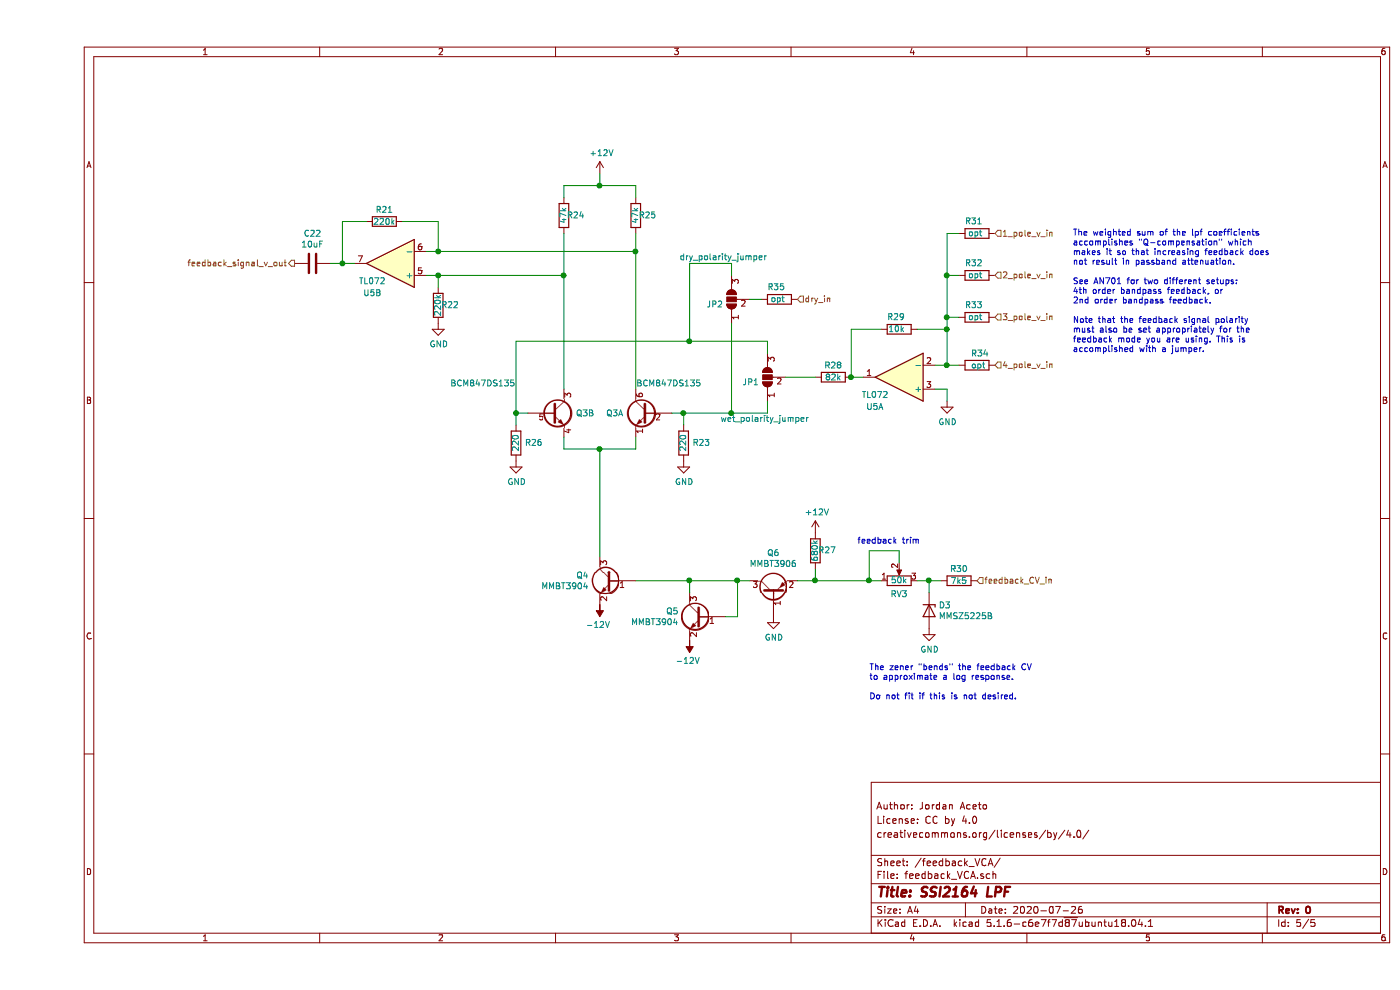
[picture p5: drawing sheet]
EESchema Schematic File Version 4
EELAYER 30 0
EELAYER END
$Descr A4 11693 8268
encoding utf-8
Sheet 5 5
Title "SSI2164 LPF"
Date "2020-07-26"
Rev "0"
Comp ""
Comment1 "creativecommons.org/licenses/by/4.0/"
Comment2 "License: CC by 4.0"
Comment3 "Author: Jordan Aceto"
Comment4 ""
$EndDescr
$Comp
L power:GND #PWR?
U 1 1
P 7600 3350
AR Path="/5EE91CC9/5F0C08F3" Ref="#PWR?"  Part="1" 
AR Path="/5F0C08F3" Ref="#PWR?"  Part="1" 
AR Path="/5F0B7B01/5F0C08F3" Ref="#PWR0132"  Part="1" 
F 0 "#PWR0132" H 7600 3100 50  0001 C CNN
F 1 "GND" H 7605 3177 50  0000 C CNN
F 2 "" H 7600 3350 50  0001 C CNN
F 3 "" H 7600 3350 50  0001 C CNN
	1    7600 3350
	1    0    0    -1  
$EndComp
Wire Wire Line
	7600 3350 7600 3250
Wire Wire Line
	7600 3250 7500 3250
Wire Wire Line
	6900 3150 6800 3150
Wire Wire Line
	7700 3050 7600 3050
Wire Wire Line
	7600 2650 7600 2750
Connection ~ 7600 3050
Wire Wire Line
	7600 3050 7500 3050
Connection ~ 7600 2750
Wire Wire Line
	7600 2750 7600 3050
Wire Wire Line
	7350 2750 7600 2750
Wire Wire Line
	7050 2750 6800 2750
Wire Wire Line
	6800 2750 6800 3150
$Comp
L Amplifier_Operational:TL072 U?
U 1 1
P 7200 3150
AR Path="/5EE91CC9/5F0C0920" Ref="U?"  Part="1" 
AR Path="/5F0C0920" Ref="U?"  Part="1" 
AR Path="/5F0B7B01/5F0C0920" Ref="U5"  Part="1" 
F 0 "U5" H 7400 3400 50  0000 C CNN
F 1 "TL072" H 7400 3300 50  0000 C CNN
F 2 "Package_SO:SOIC-8_3.9x4.9mm_P1.27mm" H 7200 3150 50  0001 C CNN
F 3 "http://www.ti.com/lit/ds/symlink/tl071.pdf" H 7200 3150 50  0001 C CNN
	1    7200 3150
	-1   0    0    1   
$EndComp
Wire Wire Line
	7700 2650 7600 2650
Wire Wire Line
	7700 2300 7600 2300
Wire Wire Line
	7600 2300 7600 2650
Connection ~ 7600 2650
Text HLabel 8000 2300 2    50   Input ~ 0
2_pole_v_in
Text HLabel 8000 2650 2    50   Input ~ 0
3_pole_v_in
Text HLabel 8000 3050 2    50   Input ~ 0
4_pole_v_in
$Comp
L Amplifier_Operational:TL072 U5
U 2 1
P 2950 2200
F 0 "U5" H 3100 2450 50  0000 C CNN
F 1 "TL072" H 3100 2350 50  0000 C CNN
F 2 "Package_SO:SOIC-8_3.9x4.9mm_P1.27mm" H 2950 2200 50  0001 C CNN
F 3 "http://www.ti.com/lit/ds/symlink/tl071.pdf" H 2950 2200 50  0001 C CNN
	2    2950 2200
	-1   0    0    1   
$EndComp
$Comp
L Device:R R21
U 1 1
P 2900 1850
F 0 "R21" V 2800 1850 50  0000 C CNN
F 1 "220k" V 2900 1850 50  0000 C CNN
F 2 "Resistor_SMD:R_0805_2012Metric_Pad1.15x1.40mm_HandSolder" V 2830 1850 50  0001 C CNN
F 3 "~" H 2900 1850 50  0001 C CNN
	1    2900 1850
	0    1    1    0   
$EndComp
Wire Wire Line
	2750 1850 2550 1850
Wire Wire Line
	2550 1850 2550 2200
Wire Wire Line
	2550 2200 2650 2200
Wire Wire Line
	3250 2100 3350 2100
Wire Wire Line
	3350 2100 3350 1850
Wire Wire Line
	3350 1850 3050 1850
$Comp
L Device:R R22
U 1 1
P 3350 2550
F 0 "R22" H 3250 2550 50  0000 C CNN
F 1 "220k" V 3350 2550 50  0000 C CNN
F 2 "Resistor_SMD:R_0805_2012Metric_Pad1.15x1.40mm_HandSolder" V 3280 2550 50  0001 C CNN
F 3 "~" H 3350 2550 50  0001 C CNN
	1    3350 2550
	-1   0    0    1   
$EndComp
Wire Wire Line
	3350 2400 3350 2300
Wire Wire Line
	3350 2300 3250 2300
$Comp
L power:GND #PWR0133
U 1 1
P 3350 2700
F 0 "#PWR0133" H 3350 2450 50  0001 C CNN
F 1 "GND" H 3355 2527 50  0000 C CNN
F 2 "" H 3350 2700 50  0001 C CNN
F 3 "" H 3350 2700 50  0001 C CNN
	1    3350 2700
	1    0    0    -1  
$EndComp
$Comp
L Device:R R?
U 1 1
P 7200 2750
AR Path="/5EE91CC9/5F0E3586" Ref="R?"  Part="1" 
AR Path="/5F0E3586" Ref="R?"  Part="1" 
AR Path="/5F0B7B01/5F0E3586" Ref="R29"  Part="1" 
F 0 "R29" V 7300 2700 50  0000 L CNN
F 1 "10k" V 7200 2700 50  0000 L CNN
F 2 "Resistor_SMD:R_0805_2012Metric_Pad1.15x1.40mm_HandSolder" V 7130 2750 50  0001 C CNN
F 3 "~" H 7200 2750 50  0001 C CNN
	1    7200 2750
	0    -1   -1   0   
$EndComp
$Comp
L Device:R R24
U 1 1
P 4400 1800
F 0 "R24" H 4300 1800 50  0000 C CNN
F 1 "47k" V 4400 1800 50  0000 C CNN
F 2 "Resistor_SMD:R_0805_2012Metric_Pad1.15x1.40mm_HandSolder" V 4330 1800 50  0001 C CNN
F 3 "~" H 4400 1800 50  0001 C CNN
	1    4400 1800
	-1   0    0    1   
$EndComp
$Comp
L Device:R R25
U 1 1
P 5000 1800
F 0 "R25" H 4900 1800 50  0000 C CNN
F 1 "47k" V 5000 1800 50  0000 C CNN
F 2 "Resistor_SMD:R_0805_2012Metric_Pad1.15x1.40mm_HandSolder" V 4930 1800 50  0001 C CNN
F 3 "~" H 5000 1800 50  0001 C CNN
	1    5000 1800
	-1   0    0    1   
$EndComp
$Comp
L Device:R R23
U 1 1
P 5400 3700
F 0 "R23" H 5250 3700 50  0000 C CNN
F 1 "220" V 5400 3700 50  0000 C CNN
F 2 "Resistor_SMD:R_0805_2012Metric_Pad1.15x1.40mm_HandSolder" V 5330 3700 50  0001 C CNN
F 3 "~" H 5400 3700 50  0001 C CNN
	1    5400 3700
	-1   0    0    1   
$EndComp
$Comp
L power:GND #PWR0134
U 1 1
P 4000 3850
F 0 "#PWR0134" H 4000 3600 50  0001 C CNN
F 1 "GND" H 4005 3677 50  0000 C CNN
F 2 "" H 4000 3850 50  0001 C CNN
F 3 "" H 4000 3850 50  0001 C CNN
	1    4000 3850
	1    0    0    -1  
$EndComp
$Comp
L Device:R R26
U 1 1
P 4000 3700
F 0 "R26" H 3850 3700 50  0000 C CNN
F 1 "220" V 4000 3700 50  0000 C CNN
F 2 "Resistor_SMD:R_0805_2012Metric_Pad1.15x1.40mm_HandSolder" V 3930 3700 50  0001 C CNN
F 3 "~" H 4000 3700 50  0001 C CNN
	1    4000 3700
	-1   0    0    1   
$EndComp
$Comp
L power:GND #PWR0135
U 1 1
P 5400 3850
F 0 "#PWR0135" H 5400 3600 50  0001 C CNN
F 1 "GND" H 5405 3677 50  0000 C CNN
F 2 "" H 5400 3850 50  0001 C CNN
F 3 "" H 5400 3850 50  0001 C CNN
	1    5400 3850
	1    0    0    -1  
$EndComp
$Comp
L Device:R R28
U 1 1
P 6650 3150
F 0 "R28" V 6550 3150 50  0000 C CNN
F 1 "82k" V 6650 3150 50  0000 C CNN
F 2 "Resistor_SMD:R_0805_2012Metric_Pad1.15x1.40mm_HandSolder" V 6580 3150 50  0001 C CNN
F 3 "~" H 6650 3150 50  0001 C CNN
	1    6650 3150
	0    1    1    0   
$EndComp
$Comp
L power:-12V #PWR0136
U 1 1
P 4700 5050
F 0 "#PWR0136" H 4700 5150 50  0001 C CNN
F 1 "-12V" H 4715 5223 50  0000 C CNN
F 2 "" H 4700 5050 50  0001 C CNN
F 3 "" H 4700 5050 50  0001 C CNN
	1    4700 5050
	-1   0    0    1   
$EndComp
$Comp
L power:-12V #PWR0137
U 1 1
P 5450 5350
F 0 "#PWR0137" H 5450 5450 50  0001 C CNN
F 1 "-12V" H 5465 5523 50  0000 C CNN
F 2 "" H 5450 5350 50  0001 C CNN
F 3 "" H 5450 5350 50  0001 C CNN
	1    5450 5350
	-1   0    0    1   
$EndComp
Wire Wire Line
	5450 4950 5450 4850
Wire Wire Line
	5450 4850 5000 4850
Wire Wire Line
	5450 4850 5850 4850
Wire Wire Line
	5850 4850 5850 5150
Connection ~ 5450 4850
$Comp
L power:GND #PWR0138
U 1 1
P 6150 5150
F 0 "#PWR0138" H 6150 4900 50  0001 C CNN
F 1 "GND" H 6155 4977 50  0000 C CNN
F 2 "" H 6150 5150 50  0001 C CNN
F 3 "" H 6150 5150 50  0001 C CNN
	1    6150 5150
	1    0    0    -1  
$EndComp
Wire Wire Line
	5950 4850 5850 4850
Connection ~ 5850 4850
$Comp
L Device:R_POT RV3
U 1 1
P 7200 4850
F 0 "RV3" V 7085 4850 50  0000 C CNN
F 1 "50k" V 7200 4850 50  0000 C CNN
F 2 "Potentiometer_THT:Potentiometer_Bourns_3296W_Vertical" H 7200 4850 50  0001 C CNN
F 3 "~" H 7200 4850 50  0001 C CNN
	1    7200 4850
	0    -1   -1   0   
$EndComp
Wire Wire Line
	7050 4850 6950 4850
Wire Wire Line
	6950 4850 6950 4600
Wire Wire Line
	6950 4600 7200 4600
Wire Wire Line
	7200 4600 7200 4700
Connection ~ 6950 4850
Wire Wire Line
	6950 4850 6500 4850
$Comp
L Device:R R27
U 1 1
P 6500 4600
F 0 "R27" H 6400 4600 50  0000 C CNN
F 1 "680k" V 6500 4600 50  0000 C CNN
F 2 "Resistor_SMD:R_0805_2012Metric_Pad1.15x1.40mm_HandSolder" V 6430 4600 50  0001 C CNN
F 3 "~" H 6500 4600 50  0001 C CNN
	1    6500 4600
	-1   0    0    1   
$EndComp
Wire Wire Line
	6500 4750 6500 4850
Connection ~ 6500 4850
Wire Wire Line
	6500 4850 6350 4850
$Comp
L power:+12V #PWR0139
U 1 1
P 6500 4450
F 0 "#PWR0139" H 6500 4300 50  0001 C CNN
F 1 "+12V" H 6515 4623 50  0000 C CNN
F 2 "" H 6500 4450 50  0001 C CNN
F 3 "" H 6500 4450 50  0001 C CNN
	1    6500 4450
	1    0    0    -1  
$EndComp
$Comp
L Device:D_Zener D3
U 1 1
P 7450 5100
F 0 "D3" V 7404 5180 50  0000 L CNN
F 1 "MMSZ5225B" V 7495 5180 50  0000 L CNN
F 2 "Diode_SMD:D_SOD-123" H 7450 5100 50  0001 C CNN
F 3 "~" H 7450 5100 50  0001 C CNN
	1    7450 5100
	0    1    1    0   
$EndComp
$Comp
L power:GND #PWR0140
U 1 1
P 7450 5250
F 0 "#PWR0140" H 7450 5000 50  0001 C CNN
F 1 "GND" H 7455 5077 50  0000 C CNN
F 2 "" H 7450 5250 50  0001 C CNN
F 3 "" H 7450 5250 50  0001 C CNN
	1    7450 5250
	1    0    0    -1  
$EndComp
Wire Wire Line
	7450 4950 7450 4850
Wire Wire Line
	7450 4850 7350 4850
$Comp
L Device:R R30
U 1 1
P 7700 4850
F 0 "R30" V 7600 4850 50  0000 C CNN
F 1 "7k5" V 7700 4850 50  0000 C CNN
F 2 "Resistor_SMD:R_0805_2012Metric_Pad1.15x1.40mm_HandSolder" V 7630 4850 50  0001 C CNN
F 3 "~" H 7700 4850 50  0001 C CNN
	1    7700 4850
	0    1    1    0   
$EndComp
Wire Wire Line
	7550 4850 7450 4850
Connection ~ 7450 4850
Text HLabel 7850 4850 2    50   Input ~ 0
feedback_CV_in
$Comp
L lpf_parts:BCM847DS135 Q3
U 1 1
P 5100 3450
F 0 "Q3" H 5300 3450 50  0000 L CNN
F 1 "BCM847DS135" H 4650 3700 50  0000 L CNN
F 2 "lpf_footprints:SOT457" H 5300 3375 50  0001 L CIN
F 3 "" H 5100 3450 50  0001 L CNN
	1    5100 3450
	-1   0    0    -1  
$EndComp
$Comp
L lpf_parts:BCM847DS135 Q3
U 2 1
P 4300 3450
F 0 "Q3" H 4500 3450 50  0000 L CNN
F 1 "BCM847DS135" H 3450 3700 50  0000 L CNN
F 2 "lpf_footprints:SOT457" H 4500 3375 50  0001 L CIN
F 3 "" H 4300 3450 50  0001 L CNN
	2    4300 3450
	1    0    0    -1  
$EndComp
Wire Wire Line
	4000 3550 4000 3450
Wire Wire Line
	4000 3450 4100 3450
Wire Wire Line
	5400 3450 5400 3550
Wire Wire Line
	5400 3450 5300 3450
Wire Wire Line
	5000 1650 5000 1550
Wire Wire Line
	5000 1550 4700 1550
Wire Wire Line
	4400 1550 4400 1650
Wire Wire Line
	5000 3750 5000 3650
Wire Wire Line
	4400 3650 4400 3750
$Comp
L power:+12V #PWR0141
U 1 1
P 4700 1450
F 0 "#PWR0141" H 4700 1300 50  0001 C CNN
F 1 "+12V" H 4715 1623 50  0000 C CNN
F 2 "" H 4700 1450 50  0001 C CNN
F 3 "" H 4700 1450 50  0001 C CNN
	1    4700 1450
	1    0    0    -1  
$EndComp
Wire Wire Line
	4700 1450 4700 1550
Connection ~ 4700 1550
Wire Wire Line
	4700 1550 4400 1550
Wire Wire Line
	4700 4650 4700 3750
Wire Wire Line
	4400 3750 4700 3750
Connection ~ 4700 3750
Wire Wire Line
	4700 3750 5000 3750
Wire Wire Line
	2450 2200 2550 2200
Connection ~ 2550 2200
Wire Wire Line
	5750 5150 5850 5150
Text Notes 6950 5850 0    50   ~ 0
The zener "bends" the feedback CV\nto approximate a log response.\n\nDo not fit if this is not desired.
Text HLabel 2150 2200 0    50   Output ~ 0
feedback_signal_v_out
Wire Wire Line
	7700 1950 7600 1950
Wire Wire Line
	7600 1950 7600 2300
Connection ~ 7600 2300
Text HLabel 8000 1950 2    50   Input ~ 0
1_pole_v_in
Connection ~ 6800 3150
Wire Wire Line
	4400 1950 4400 2300
Wire Wire Line
	5000 1950 5000 2100
Wire Wire Line
	6500 3150 6250 3150
Wire Wire Line
	3350 2100 5000 2100
Connection ~ 3350 2100
Connection ~ 5000 2100
Wire Wire Line
	3350 2300 4400 2300
Connection ~ 3350 2300
Connection ~ 4400 2300
Wire Wire Line
	4400 2300 4400 3250
Wire Wire Line
	4000 3450 4000 2850
Connection ~ 4000 3450
$Comp
L Transistor_BJT:MMBT3906 Q6
U 1 1
P 6150 4950
F 0 "Q6" V 6478 4950 50  0000 C CNN
F 1 "MMBT3906" V 6387 4950 50  0000 C CNN
F 2 "Package_TO_SOT_SMD:SOT-23_Handsoldering" H 6350 4875 50  0001 L CIN
F 3 "https://www.fairchildsemi.com/datasheets/2N/2N3906.pdf" H 6150 4950 50  0001 L CNN
	1    6150 4950
	0    -1   -1   0   
$EndComp
$Comp
L Transistor_BJT:MMBT3904 Q4
U 1 1
P 4800 4850
F 0 "Q4" H 4991 4896 50  0000 L CNN
F 1 "MMBT3904" H 4991 4805 50  0000 L CNN
F 2 "Package_TO_SOT_SMD:SOT-23_Handsoldering" H 5000 4775 50  0001 L CIN
F 3 "https://www.fairchildsemi.com/datasheets/2N/2N3904.pdf" H 4800 4850 50  0001 L CNN
	1    4800 4850
	-1   0    0    -1  
$EndComp
$Comp
L Transistor_BJT:MMBT3904 Q5
U 1 1
P 5550 5150
F 0 "Q5" H 5741 5196 50  0000 L CNN
F 1 "MMBT3904" H 5741 5105 50  0000 L CNN
F 2 "Package_TO_SOT_SMD:SOT-23_Handsoldering" H 5750 5075 50  0001 L CIN
F 3 "https://www.fairchildsemi.com/datasheets/2N/2N3904.pdf" H 5550 5150 50  0001 L CNN
	1    5550 5150
	-1   0    0    -1  
$EndComp
$Comp
L Jumper:SolderJumper_3_Open JP1
U 1 1
P 6100 3150
F 0 "JP1" V 6054 3218 50  0000 L CNN
F 1 "wet_polarity_jumper" V 5750 2800 50  0000 L CNN
F 2 "Jumper:SolderJumper-3_P1.3mm_Open_RoundedPad1.0x1.5mm" H 6100 3150 50  0001 C CNN
F 3 "~" H 6100 3150 50  0001 C CNN
	1    6100 3150
	0    -1   -1   0   
$EndComp
Wire Wire Line
	6100 3350 6100 3450
Wire Wire Line
	6100 3450 5800 3450
Connection ~ 5400 3450
Wire Wire Line
	6100 2950 6100 2850
Wire Wire Line
	6100 2850 5450 2850
Text Notes 6850 4550 0    50   ~ 0
feedback trim
$Comp
L Device:C C22
U 1 1
P 2300 2200
F 0 "C22" V 2048 2200 50  0000 C CNN
F 1 "10uF" V 2139 2200 50  0000 C CNN
F 2 "Capacitor_THT:C_Radial_D6.3mm_H5.0mm_P2.50mm" H 2338 2050 50  0001 C CNN
F 3 "~" H 2300 2200 50  0001 C CNN
	1    2300 2200
	0    1    1    0   
$EndComp
$Comp
L Device:R R?
U 1 1
P 7850 3050
AR Path="/5EE91CC9/5F0C08FC" Ref="R?"  Part="1" 
AR Path="/5F0C08FC" Ref="R?"  Part="1" 
AR Path="/5F0B7B01/5F0C08FC" Ref="R34"  Part="1" 
F 0 "R34" V 7750 3000 50  0000 L CNN
F 1 "opt" V 7850 3000 50  0000 L CNN
F 2 "Resistor_SMD:R_0805_2012Metric_Pad1.15x1.40mm_HandSolder" V 7780 3050 50  0001 C CNN
F 3 "~" H 7850 3050 50  0001 C CNN
	1    7850 3050
	0    1    1    0   
$EndComp
$Comp
L Device:R R?
U 1 1
P 7850 2650
AR Path="/5EE91CC9/5F0C092A" Ref="R?"  Part="1" 
AR Path="/5F0C092A" Ref="R?"  Part="1" 
AR Path="/5F0B7B01/5F0C092A" Ref="R33"  Part="1" 
F 0 "R33" V 7950 2600 50  0000 L CNN
F 1 "opt" V 7850 2600 50  0000 L CNN
F 2 "Resistor_SMD:R_0805_2012Metric_Pad1.15x1.40mm_HandSolder" V 7780 2650 50  0001 C CNN
F 3 "~" H 7850 2650 50  0001 C CNN
	1    7850 2650
	0    -1   -1   0   
$EndComp
$Comp
L Device:R R?
U 1 1
P 7850 2300
AR Path="/5EE91CC9/5F0C0902" Ref="R?"  Part="1" 
AR Path="/5F0C0902" Ref="R?"  Part="1" 
AR Path="/5F0B7B01/5F0C0902" Ref="R32"  Part="1" 
F 0 "R32" V 7950 2250 50  0000 L CNN
F 1 "opt" V 7850 2250 50  0000 L CNN
F 2 "Resistor_SMD:R_0805_2012Metric_Pad1.15x1.40mm_HandSolder" V 7780 2300 50  0001 C CNN
F 3 "~" H 7850 2300 50  0001 C CNN
	1    7850 2300
	0    -1   -1   0   
$EndComp
$Comp
L Device:R R?
U 1 1
P 7850 1950
AR Path="/5EE91CC9/5F265D39" Ref="R?"  Part="1" 
AR Path="/5F265D39" Ref="R?"  Part="1" 
AR Path="/5F0B7B01/5F265D39" Ref="R31"  Part="1" 
F 0 "R31" V 7950 1900 50  0000 L CNN
F 1 "opt" V 7850 1900 50  0000 L CNN
F 2 "Resistor_SMD:R_0805_2012Metric_Pad1.15x1.40mm_HandSolder" V 7780 1950 50  0001 C CNN
F 3 "~" H 7850 1950 50  0001 C CNN
	1    7850 1950
	0    -1   -1   0   
$EndComp
Wire Wire Line
	5000 2100 5000 3250
Text Notes 8650 2950 0    50   ~ 0
The weighted sum of the lpf coefficients\naccomplishes "Q-compensation" which\nmakes it so that increasing feedback does\nnot result in passband attenuation.\n\nSee AN701 for two different setups:\n4th order bandpass feedback, or\n2nd order bandpass feedback.\n\nNote that the feedback signal polarity\nmust also be set appropriately for the \nfeedback mode you are using. This is \naccomplished with a jumper.
$Comp
L Jumper:SolderJumper_3_Open JP2
U 1 1
P 5800 2500
F 0 "JP2" V 5754 2568 50  0000 L CNN
F 1 "dry_polarity_jumper" V 6150 2200 50  0000 L CNN
F 2 "Jumper:SolderJumper-3_P1.3mm_Open_RoundedPad1.0x1.5mm" H 5800 2500 50  0001 C CNN
F 3 "~" H 5800 2500 50  0001 C CNN
	1    5800 2500
	0    -1   -1   0   
$EndComp
$Comp
L Device:R R?
U 1 1
P 6200 2500
AR Path="/5EE91CC9/5F3B1412" Ref="R?"  Part="1" 
AR Path="/5F3B1412" Ref="R?"  Part="1" 
AR Path="/5F0B7B01/5F3B1412" Ref="R35"  Part="1" 
F 0 "R35" V 6300 2450 50  0000 L CNN
F 1 "opt" V 6200 2450 50  0000 L CNN
F 2 "Resistor_SMD:R_0805_2012Metric_Pad1.15x1.40mm_HandSolder" V 6130 2500 50  0001 C CNN
F 3 "~" H 6200 2500 50  0001 C CNN
	1    6200 2500
	0    -1   -1   0   
$EndComp
Wire Wire Line
	5950 2500 6050 2500
Text HLabel 6350 2500 2    50   Input ~ 0
dry_in
Wire Wire Line
	5800 2700 5800 3450
Connection ~ 5800 3450
Wire Wire Line
	5800 3450 5400 3450
Wire Wire Line
	5800 2300 5800 2200
Wire Wire Line
	5800 2200 5450 2200
Wire Wire Line
	5450 2200 5450 2850
Connection ~ 5450 2850
Wire Wire Line
	5450 2850 4000 2850
$EndSCHEMATC
